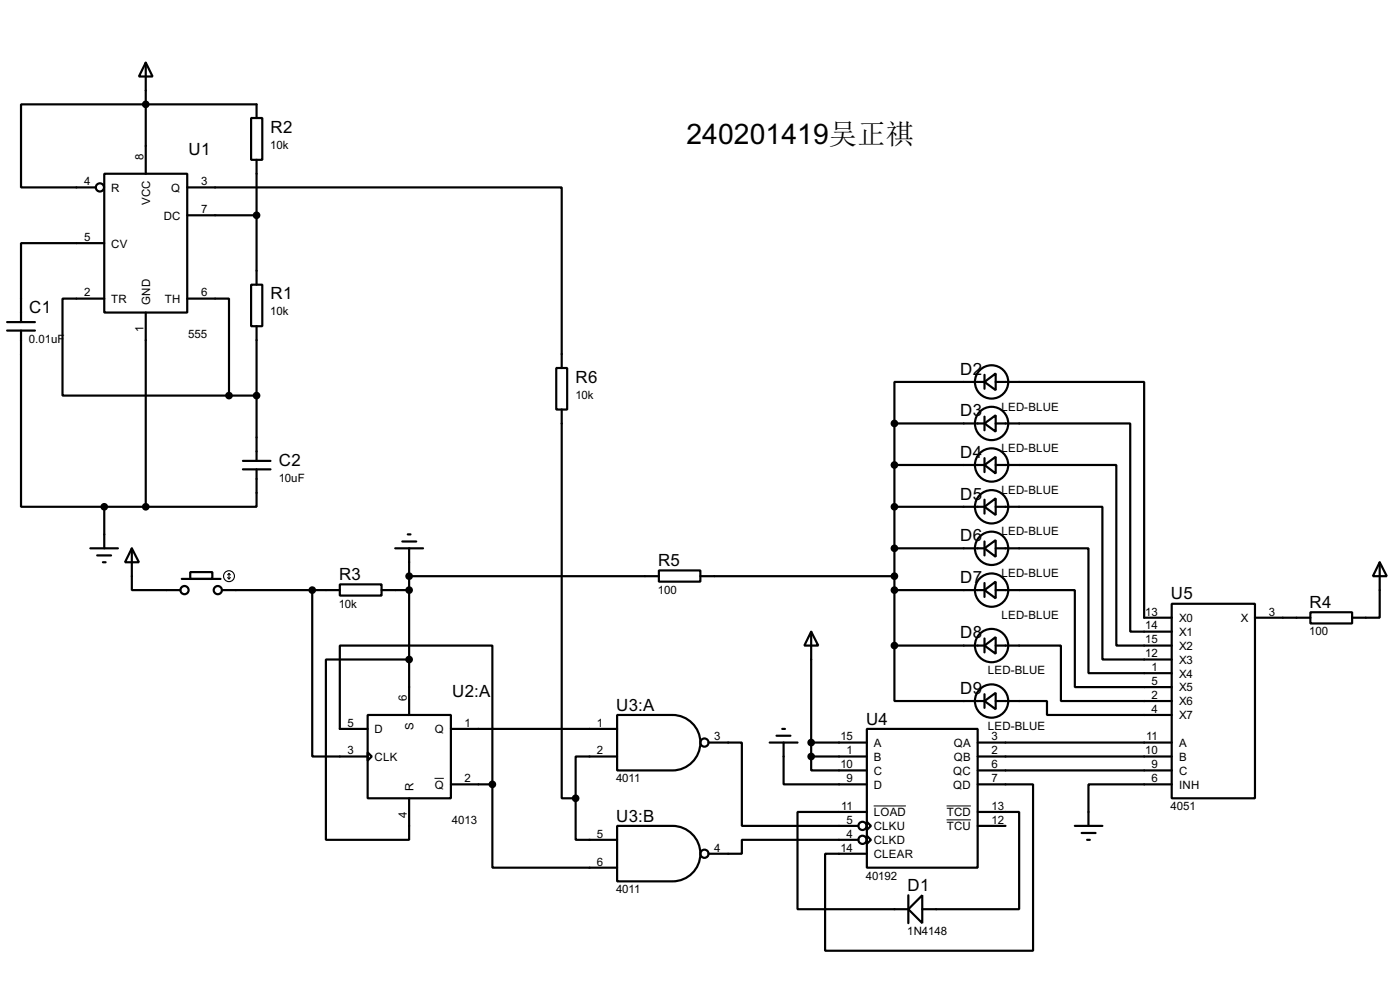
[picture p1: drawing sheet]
<svg xmlns="http://www.w3.org/2000/svg" width="256mm" height="180mm" viewBox="0 0 256 180" stroke-linecap="round" stroke-linejoin="round" font-family="sans-serif">
<g fill="none" stroke="#000" stroke-width=".4">
<path d="M26.7 11.5l1.3 2.5h-2.5zM26.7 11.5v20.3M19.1 31.8h15.2v25.4h-15.2zM34.3 34.3h68.6v33.1M34.3 39.4h12.7M46 21.6h2.1v7.7h-2.1zM47 21.6v-2.5h-43.1v15.2h13.7M47 29.3v22.8M1.3 59h5.1M19.1 44.5h-15.2v14.5M19.1 54.7h-7.6v17.7h30.5M26.7 57.2v35.6"/>
<path d="M34.3 54.7h7.7v17.7M46 52.1h2.1v7.6h-2.1zM47 59.7v24.7M1.3 60.5h5.1M3.9 60.5v32.3h15.2M42 72.4h5M101.9 67.4h2v7.6h-2zM102.9 75v71.1h2.6M163.9 77.5h16.5M163.9 77.5v40.7M180.4 69.9l2-1.5v3zM180.4 77.5l2-1.5v3z"/>
<path d="M180.4 69.9h-16.5v7.6M180.4 68.6v2.6M180.4 76.3v2.5M182.4 69.9h27.2v43.2h5.1M182.4 77.5h24.7v38.1h7.6M19.1 92.8h7.6M19.1 92.8v7.6M44.5 85.9h5.1M44.5 84.4h5.1M47 85.9v6.9h-20.3M73.7 99.1h2.6M74.7 97.8h.5"/>
<path d="M163.9 85.1h16.5M163.9 92.8h16.5M180.4 85.1l2-1.5v3.1zM180.4 92.8l2-1.6v3.1zM180.4 83.9v2.5M180.4 91.5v2.5M180.4 99.1v2.6M182.4 85.1h22.1v33.1h10.2M182.4 92.8h19.6v27.9h12.7M16.6 100.4h5M17.8 101.7h2.6M18.9 102.9h.5"/>
<path d="M24.2 100.4l1.3 2.5h-2.6zM24.2 100.4v7.6h8.9M33.3 106h7.1M34.9 104.7h4v1.3h-4zM40.7 108h21.6M57.2 108v30.5h10.2M62.3 107h7.6v2h-7.6zM69.9 108h5.1M72.4 100.4h5.1M75 105.5h45.7M75 100.4v30.5M120.7 104.4h7.6v2.1h-7.6z"/>
<path d="M128.3 105.5h35.6M148.6 115.6l1.3 2.6h-2.5zM148.6 115.6v22.9M163.9 118.2v10.1h16.5M163.9 100.4h16.5M163.9 108h16.5M163.9 118.2h16.5M180.4 100.4l2-1.5v3zM180.4 108l2-1.5v3zM180.4 118.2l2-1.6v3.1zM180.4 106.7v2.6M180.4 116.9v2.5"/>
<path d="M182.4 100.4h17v22.8h15.3M182.4 108h14.5v17.8h17.8M182.4 118.2h12v10.1h20.3M214.7 110.5h15.2v35.6h-15.2zM229.9 113.1h10.2M240.1 112.1h7.6v2h-7.6zM252.8 102.9l1.3 2.6h-2.6zM252.8 102.9v10.2h-5.1M67.4 130.9h15.2v15.2h-15.2zM67.4 137.7l.7 .8-.7 .7zM67.4 133.4h-5.1v-15.2h27.9v25.4M75 120.7h-15.3v33h15.3v-7.6"/>
<path d="M82.6 133.4h30.5M113.1 130.9h10.1a5.1 5.1 0 0 1 5.1 5 5.1 5.1 0 0 1-5.1 5.1h-10.1zM113.1 138.5h-7.6v7.6M129.8 135.9h6.1v15.3h21.4M141 135.9h5.1M142.3 134.7h2.5M143.3 133.4h.5M143.6 135.9v7.7h15.2M148.6 138.5v2.5h10.2M148.6 138.5h10.2M148.6 135.9h10.2M158.8 133.4h20.3v25.4h-20.3z"/>
<path d="M179.1 138.5h35.6M179.1 135.9h35.6M180.4 128.3l2-1.5v3zM180.4 127.1v2.5M182.4 128.3h9.4v2.6h22.9M82.6 143.6h7.6M90.2 143.6v15.2h22.9M105.5 146.1v7.6h7.6M113.1 151.2h10.1a5.1 5.1 0 0 1 5.1 5 5.1 5.1 0 0 1-5.1 5.1h-10.1zM157.3 153.7h-21.4v2.6h-6.1M158.8 150.4l.8 .8-.8 .7zM158.8 153l.8 .7-.8 .8z"/>
<path d="M158.8 148.6h-12.7v17.8h20.3M179.1 143.6h10.2v30.4h-38.1v-17.7h7.6M179.1 148.6h7.6v17.8h-17.7M179.1 141h35.6M179.1 151.2h5.1M196.9 151.2h5.1M198.2 152.5h2.5M199.2 153.7h.5M214.7 143.6h-15.3v7.6M166.4 166.4l2.6-2.5v5.1zM166.4 163.9v5.1"/>
<circle cx="18.3" cy="34.3" r=".75"/>
<circle cx="181.6" cy="69.9" r="3.1"/>
<circle cx="181.6" cy="77.5" r="3.1"/>
<circle cx="181.6" cy="85.1" r="3.1"/>
<circle cx="181.6" cy="92.8" r="3.1"/>
<circle cx="33.8" cy="108" r=".75"/>
<circle cx="39.9" cy="108" r=".75"/>
<circle cx="181.6" cy="108" r="3.1"/>
<circle cx="181.6" cy="118.2" r="3.1"/>
<circle cx="181.6" cy="100.4" r="3.1"/>
<circle cx="129" cy="135.9" r=".75"/>
<circle cx="181.6" cy="128.3" r="3.1"/>
<circle cx="129" cy="156.3" r=".75"/>
<circle cx="158" cy="151.2" r=".75"/>
<circle cx="158" cy="153.7" r=".75"/>
</g>
<g fill="#000" stroke="#000" stroke-width=".4">
<circle cx="26.7" cy="19.1" r=".5"/>
<circle cx="47" cy="39.4" r=".5"/>
<circle cx="41.9" cy="72.4" r=".5"/>
<circle cx="47" cy="72.4" r=".5"/>
<circle cx="163.8" cy="77.5" r=".5"/>
<circle cx="19.1" cy="92.8" r=".5"/>
<circle cx="26.7" cy="92.8" r=".5"/>
<circle cx="163.8" cy="85.1" r=".5"/>
<circle cx="163.8" cy="92.8" r=".5"/>
<circle cx="57.2" cy="108" r=".5"/>
<circle cx="74.9" cy="105.5" r=".5"/>
<circle cx="74.9" cy="108" r=".5"/>
<circle cx="163.8" cy="118.2" r=".5"/>
<circle cx="163.8" cy="108" r=".5"/>
<circle cx="163.8" cy="105.5" r=".5"/>
<circle cx="163.8" cy="100.4" r=".5"/>
<circle cx="74.9" cy="120.7" r=".5"/>
<circle cx="148.6" cy="138.5" r=".5"/>
<circle cx="148.6" cy="135.9" r=".5"/>
<circle cx="90.2" cy="143.6" r=".5"/>
<circle cx="105.4" cy="146.1" r=".5"/>
</g>
<path d="M79.6 142.5h1.7M160.1 147.5h5.9M173.4 147.5h4.5M173.4 150.1h4.5" fill="none" stroke="#000" stroke-width=".18"/>
<g fill="none" stroke="#000" stroke-width=".2">
<path d="M41.7 105.7l.3 .3M42 105v1M42 105l-.3 .2M42 105l.2 .2M42.2 105.7l-.2 .3"/>
<circle cx="41.9" cy="105.5" r="1"/>
</g>
<text font-size="5.8" x="125.8" y="26.4">240201419吴正祺</text>
<g font-size="3.5">
<text x="34.6" y="28.5">U1</text>
<text x="49.6" y="24.3">R2</text>
<text x="5.4" y="57.4">C1</text>
<text x="49.6" y="54.8">R1</text>
<text x="105.5" y="70.1">R6</text>
<text x="175.9" y="68.6">D2</text>
<text x="175.9" y="76.2">D3</text>
<text x="175.9" y="83.8">D4</text>
<text x="51.1" y="85.3">C2</text>
<text x="175.9" y="91.5">D5</text>
<text x="175.9" y="99.1">D6</text>
<text x="62.1" y="106.2">R3</text>
<text x="120.6" y="103.6">R5</text>
<text x="175.9" y="106.7">D7</text>
<text x="214.5" y="109.7">U5</text>
<text x="239.9" y="111.3">R4</text>
<text x="175.9" y="116.9">D8</text>
<text x="82.9" y="127.5">U2:A</text>
<text x="112.9" y="130.1">U3:A</text>
<text x="175.9" y="127">D9</text>
<text x="158.7" y="132.6">U4</text>
<text x="112.9" y="150.4">U3:B</text>
<text x="166.3" y="163.1">D1</text>
</g>
<g font-size="2.4">
<text x="26.3" y="29.3" transform="rotate(-90 26.3 29.3)">8</text>
<text x="49.5" y="27.2">10k</text>
<text x="15.4" y="33.9">4</text>
<text x="20.4" y="35.1">R</text>
<text x="31.4" y="35.1">Q</text>
<text x="36.9" y="33.9">3</text>
<text x="27.5" y="37.6" transform="rotate(-90 27.5 37.6)">VCC</text>
<text x="30" y="40.2">DC</text>
<text x="36.9" y="39">7</text>
<text x="15.4" y="44.1">5</text>
<text x="20.4" y="45.3">CV</text>
<text x="15.4" y="54.3">2</text>
<text x="20.4" y="55.4">TR</text>
<text x="27.5" y="55.9" transform="rotate(-90 27.5 55.9)">GND</text>
<text x="30.2" y="55.4">TH</text>
<text x="36.9" y="54.3">6</text>
<text x="49.5" y="57.7">10k</text>
<text x="5.3" y="62.8">0.01uF</text>
<text x="26.3" y="60.9" transform="rotate(-90 26.3 60.9)">1</text>
<text x="34.5" y="61.9">555</text>
<text x="105.4" y="73">10k</text>
<text x="183.5" y="75.1">LED-BLUE</text>
<text x="183.5" y="82.8">LED-BLUE</text>
<text x="51.1" y="88.2">10uF</text>
<text x="183.5" y="90.4">LED-BLUE</text>
<text x="183.5" y="98">LED-BLUE</text>
<text x="183.5" y="105.6">LED-BLUE</text>
<text x="62.1" y="111.2">10k</text>
<text x="120.5" y="108.7">100</text>
<text x="183.5" y="113.3">LED-BLUE</text>
<text x="209.8" y="112.7">13</text>
<text x="216" y="113.9">X0</text>
<text x="227.3" y="113.9">X</text>
<text x="232.5" y="112.7">3</text>
<text x="209.8" y="115.2">14</text>
<text x="209.8" y="117.8">15</text>
<text x="216" y="116.4">X1</text>
<text x="216" y="119">X2</text>
<text x="239.9" y="116.3">100</text>
<text x="181" y="123.4">LED-BLUE</text>
<text x="209.8" y="120.3">12</text>
<text x="211" y="122.8">1</text>
<text x="211" y="125.4">5</text>
<text x="216" y="121.5">X3</text>
<text x="216" y="124">X4</text>
<text x="74.6" y="128.3" transform="rotate(-90 74.6 128.3)">6</text>
<text x="211" y="127.9">2</text>
<text x="211" y="130.5">4</text>
<text x="216" y="126.6">X5</text>
<text x="216" y="129.1">X6</text>
<text x="216" y="131.7">X7</text>
<text x="63.7" y="133">5</text>
<text x="68.6" y="134.2">D</text>
<text x="75.8" y="133.5" transform="rotate(-90 75.8 133.5)">S</text>
<text x="79.6" y="134.2">Q</text>
<text x="85.1" y="133">1</text>
<text x="109.4" y="133">1</text>
<text x="130.9" y="135.5">3</text>
<text x="154" y="135.5">15</text>
<text x="160.1" y="136.7">A</text>
<text x="174.7" y="136.7">QA</text>
<text x="181" y="133.6">LED-BLUE</text>
<text x="181.7" y="135.5">3</text>
<text x="210" y="135.5">11</text>
<text x="216" y="136.7">A</text>
<text x="63.7" y="138.1">3</text>
<text x="68.6" y="139.3">CLK</text>
<text x="85.1" y="143.2">2</text>
<text x="109.4" y="138.1">2</text>
<text x="112.9" y="143.2">4011</text>
<text x="154" y="140.6">10</text>
<text x="155.1" y="138.1">1</text>
<text x="155.1" y="143.2">9</text>
<text x="160.1" y="139.3">B</text>
<text x="160.1" y="141.8">C</text>
<text x="174.6" y="141.8">QC</text>
<text x="174.7" y="139.3">QB</text>
<text x="181.7" y="138.1">2</text>
<text x="181.7" y="140.6">6</text>
<text x="181.7" y="143.2">7</text>
<text x="209.8" y="138.1">10</text>
<text x="211" y="140.6">9</text>
<text x="211" y="143.2">6</text>
<text x="216" y="139.3">B</text>
<text x="216" y="141.8">C</text>
<text x="74.6" y="149.8" transform="rotate(-90 74.6 149.8)">4</text>
<text x="75.8" y="144.8" transform="rotate(-90 75.8 144.8)">R</text>
<text x="79.6" y="144.4">Q</text>
<text x="154.1" y="148.2">11</text>
<text x="160.1" y="144.4">D</text>
<text x="160.1" y="149.4">LOAD</text>
<text x="173.4" y="149.4">TCD</text>
<text x="174.6" y="144.4">QD</text>
<text x="181.7" y="148.2">13</text>
<text x="214.5" y="148.3">4051</text>
<text x="216" y="144.4">INH</text>
<text x="82.8" y="150.8">4013</text>
<text x="109.4" y="153.3">5</text>
<text x="130.9" y="155.9">4</text>
<text x="154" y="155.9">14</text>
<text x="155.1" y="150.8">5</text>
<text x="155.1" y="153.3">4</text>
<text x="160.1" y="152">CLKU</text>
<text x="160.1" y="154.5">CLKD</text>
<text x="173.4" y="152">TCU</text>
<text x="181.7" y="150.8">12</text>
<text x="109.4" y="158.4">6</text>
<text x="158.6" y="161">40192</text>
<text x="160.1" y="157.1">CLEAR</text>
<text x="112.9" y="163.5">4011</text>
<text x="166.2" y="171.2">1N4148</text>
</g>
</svg>
